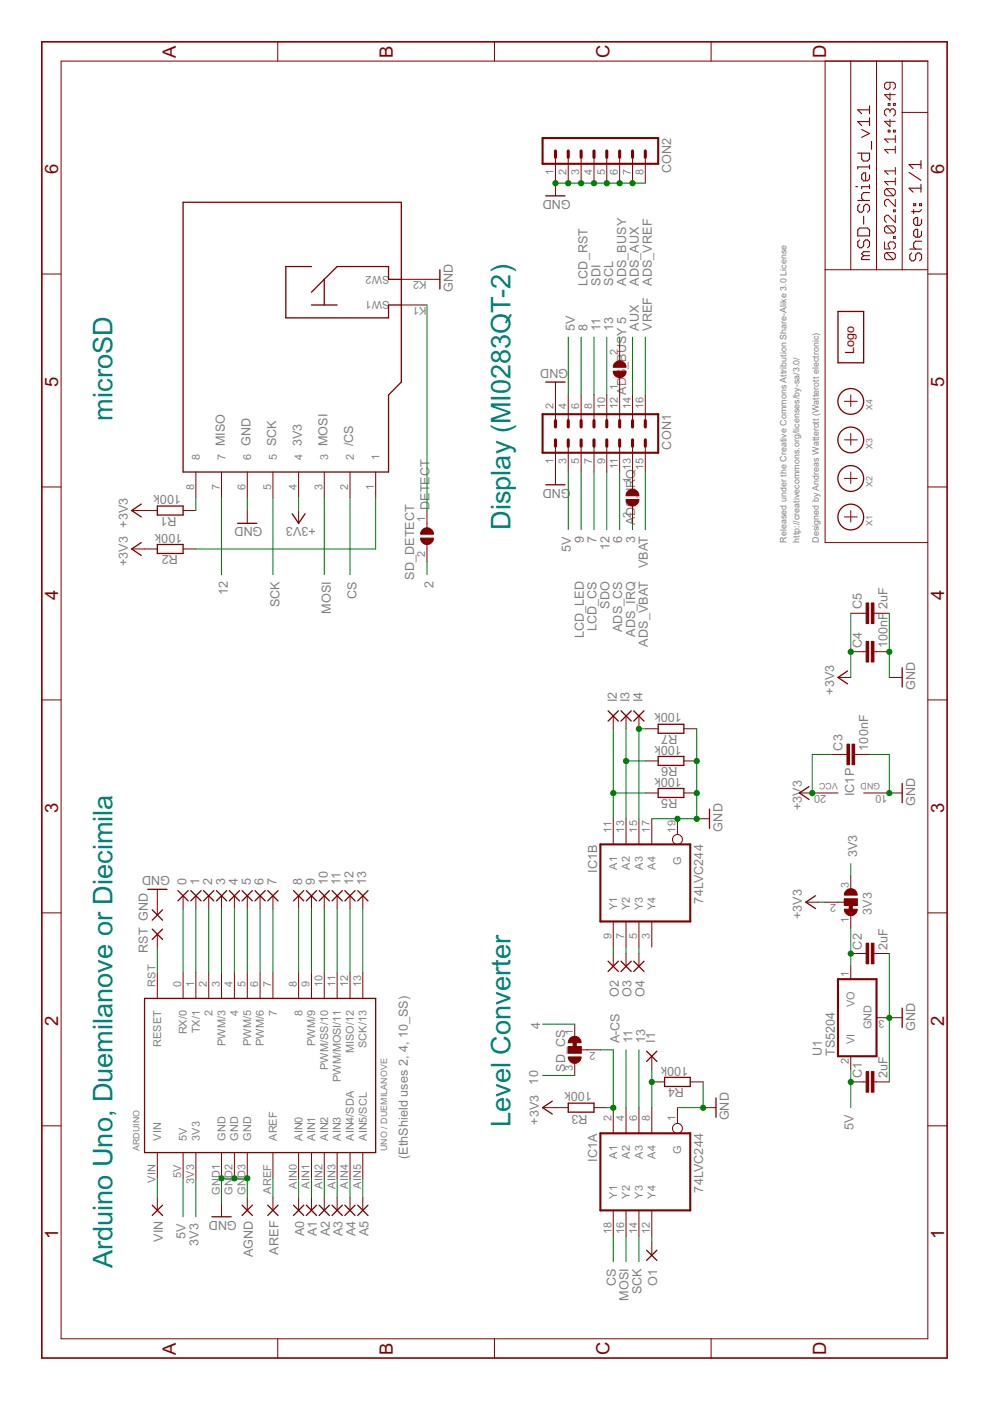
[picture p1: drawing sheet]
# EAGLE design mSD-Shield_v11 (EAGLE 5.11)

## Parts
0  1,6/0,8  [1,6/0,8]
1  1,6/0,8  [1,6/0,8]
2  1,6/0,8  [1,6/0,8]
3  1,6/0,8  [1,6/0,8]
3V3  SJ2W  [SJ_2]
4  1,6/0,8  [1,6/0,8]
5  1,6/0,8  [1,6/0,8]
6  1,6/0,8  [1,6/0,8]
7  1,6/0,8  [1,6/0,8]
8  1,6/0,8  [1,6/0,8]
9  1,6/0,8  [1,6/0,8]
10  1,6/0,8  [1,6/0,8]
11  1,6/0,8  [1,6/0,8]
12  1,6/0,8  [1,6/0,8]
13  1,6/0,8  [1,6/0,8]
A0  1,6/0,8  [1,6/0,8]
A1  1,6/0,8  [1,6/0,8]
A2  1,6/0,8  [1,6/0,8]
A3  1,6/0,8  [1,6/0,8]
A4  1,6/0,8  [1,6/0,8]
A5  1,6/0,8  [1,6/0,8]
ADS_BUSY  SJ  [SJ]
ADS_IRQ  SJ  [SJ]
AGND  1,6/0,8  [1,6/0,8]
ARDUINO  UNO / DUEMILANOVE  DUEMILANOVE2  [DUEMILANOVE2]
AREF  1,6/0,8  [1,6/0,8]
C1  2uF  C-EUC0805  [C0805]
C2  2uF  C-EUC0805  [C0805]
C3  100nF  C-EUC0603  [C0603]
C4  100nF  C-EUC0603  [C0603]
C5  2uF  C-EUC0603  [C0603]
CON1  MA08-2  [MA08-2]
CON2  MA08-1  [MA08-1]
GND  SMD2  [SMD1,27-2,54]
I1  SMD2  [SMD1,27-2,54]
I2  SMD2  [SMD1,27-2,54]
I3  SMD2  [SMD1,27-2,54]
I4  SMD2  [SMD1,27-2,54]
IC1  74LVC244  74HC244DW  [SO20W]
O1  SMD2  [SMD1,27-2,54]
O2  SMD2  [SMD1,27-2,54]
O3  SMD2  [SMD1,27-2,54]
O4  SMD2  [SMD1,27-2,54]
R1  100k  R-EU_R0603  [R0603]
R2  100k  R-EU_R0603  [R0603]
R3  100k  R-EU_R0603  [R0603]
R4  100k  R-EU_R0603  [R0603]
R5  100k  R-EU_R0603  [R0603]
R6  100k  R-EU_R0603  [R0603]
R7  100k  R-EU_R0603  [R0603]
RST  SMD2  [SMD1,27-2,54]
SD_CS  SJ2W  [SJ_2]
SD_DETECT  SJ  [SJ]
U1  TS5204  [SOT23]
U$1  WE-LOGO  [WE-LOGO]
VIN  1,6/0,8  [1,6/0,8]
X1  PASSER  [PASSER]
X2  PASSER  [PASSER]
X3  PASSER  [PASSER]
X4  PASSER  [PASSER]
X5  MICRO-SD  [MICRO-SD]

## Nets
0: 0.1(P) ARDUINO.0(RX/0)
1: 1.1(P) ARDUINO.1(TX/1)
2: 2.1(P) ARDUINO.2 SD_DETECT.2
3: 3.1(P) ADS_IRQ.2 ARDUINO.3(PWM/3)
3V3: 3V3.3 ARDUINO.3V3
3V_OUT: 3V3.1 C2.1 U1.1(VO)
4: 4.1(P) ARDUINO.4 SD_CS.1
5: 5.1(P) ADS_BUSY.2 ARDUINO.5(PWM/5)
5V: ARDUINO.5V C1.1 CON1.3 CON1.4 U1.2(VI)
6: 6.1(P) ARDUINO.6(PWM/6) CON1.11
7: 7.1(P) ARDUINO.7 CON1.7
8: 8.1(P) ARDUINO.8 CON1.6
9: 9.1(P) ARDUINO.9(PWM/9) CON1.5
10: 10.1(P) ARDUINO.10(PWM/SS/10) SD_CS.3
11: 11.1(P) ARDUINO.11(PWM/MOSI/11) CON1.8 IC1.4(A:A2)
12: 12.1(P) ARDUINO.12(MISO/12) CON1.9 X5.7
13: 13.1(P) ARDUINO.13(SCK/13) CON1.10 IC1.6(A:A3)
+3V3: 3V3.2 C3.1 C4.1 C5.1 IC1.20(P:VCC) R1.1 R2.1 R3.2 X5.4
A-CS: IC1.2(A:A1) R3.1 SD_CS.2
ADS_BUSY: ADS_BUSY.1 CON1.12
ADS_IRQ: ADS_IRQ.1 CON1.13
AIN0: A0.1(P) ARDUINO.AIN0
AIN1: A1.1(P) ARDUINO.AIN1
AIN2: A2.1(P) ARDUINO.AIN2
AIN3: A3.1(P) ARDUINO.AIN3
AIN4: A4.1(P) ARDUINO.AIN4(AIN4/SDA)
AIN5: A5.1(P) ARDUINO.AIN5(AIN5/SCL)
AUX: CON1.14
CS: IC1.18(A:Y1) X5.2
DETECT: SD_DETECT.1 X5.K1(SW1)
GND: AGND.1(P) ARDUINO.GND1(GND) ARDUINO.GND2(GND) ARDUINO.GND3(GND) C1.2 C2.2 C3.2 C4.2 C5.2 CON1.1 CON1.2 CON2.1 CON2.2 CON2.3 CON2.4 CON2.5 CON2.6 CON2.7 CON2.8 GND.1(P) IC1.1(A:G) IC1.10(P:GND) IC1.17(B:A4) IC1.19(B:G) R4.1 R5.1 R6.1 R7.1 U1.3(GND) X5.6 X5.K2(SW2)
I-1: I1.1(P) IC1.8(A:A4) R4.2
I-2: I2.1(P) IC1.11(B:A1) R5.2
I-3: I3.1(P) IC1.13(B:A2) R6.2
I-4: I4.1(P) IC1.15(B:A3) R7.2
MOSI: IC1.16(A:Y2) X5.3
N$16: R2.2 X5.1
N$17: R1.2 X5.8
N$18: ARDUINO.VIN VIN.1(P)
N$197: ARDUINO.AREF AREF.1(P)
O-1: IC1.12(A:Y4) O1.1(P)
O-2: IC1.9(B:Y1) O2.1(P)
O-3: IC1.7(B:Y2) O3.1(P)
O-4: IC1.5(B:Y3) O4.1(P)
RST: ARDUINO.RST(RESET) RST.1(P)
SCK: IC1.14(A:Y3) X5.5
VBAT: CON1.15
VREF: CON1.16
Unconnected: IC1.3(B:Y4)

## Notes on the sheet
- Arduino Uno, Duemilanove or Diecimila | microSD
- (EthShield uses 2, 4, 10_SS)
- Level Converter | Display (MI0283QT-2)
- LCD_LED
- LCD_CS | LCD_RST
- SDO | SDI
- ADS_CS | SCL
- ADS_IRQ | ADS_BUSY
- ADS_VBAT | ADS_AUX
- ADS_VREF
- Released under the Creative Commons Attribution Share-Alike 3.0 License
- http://creativecommons.org/licenses/by-sa/3.0/
- Designed by Andreas Watterott (Watterott electronic)
